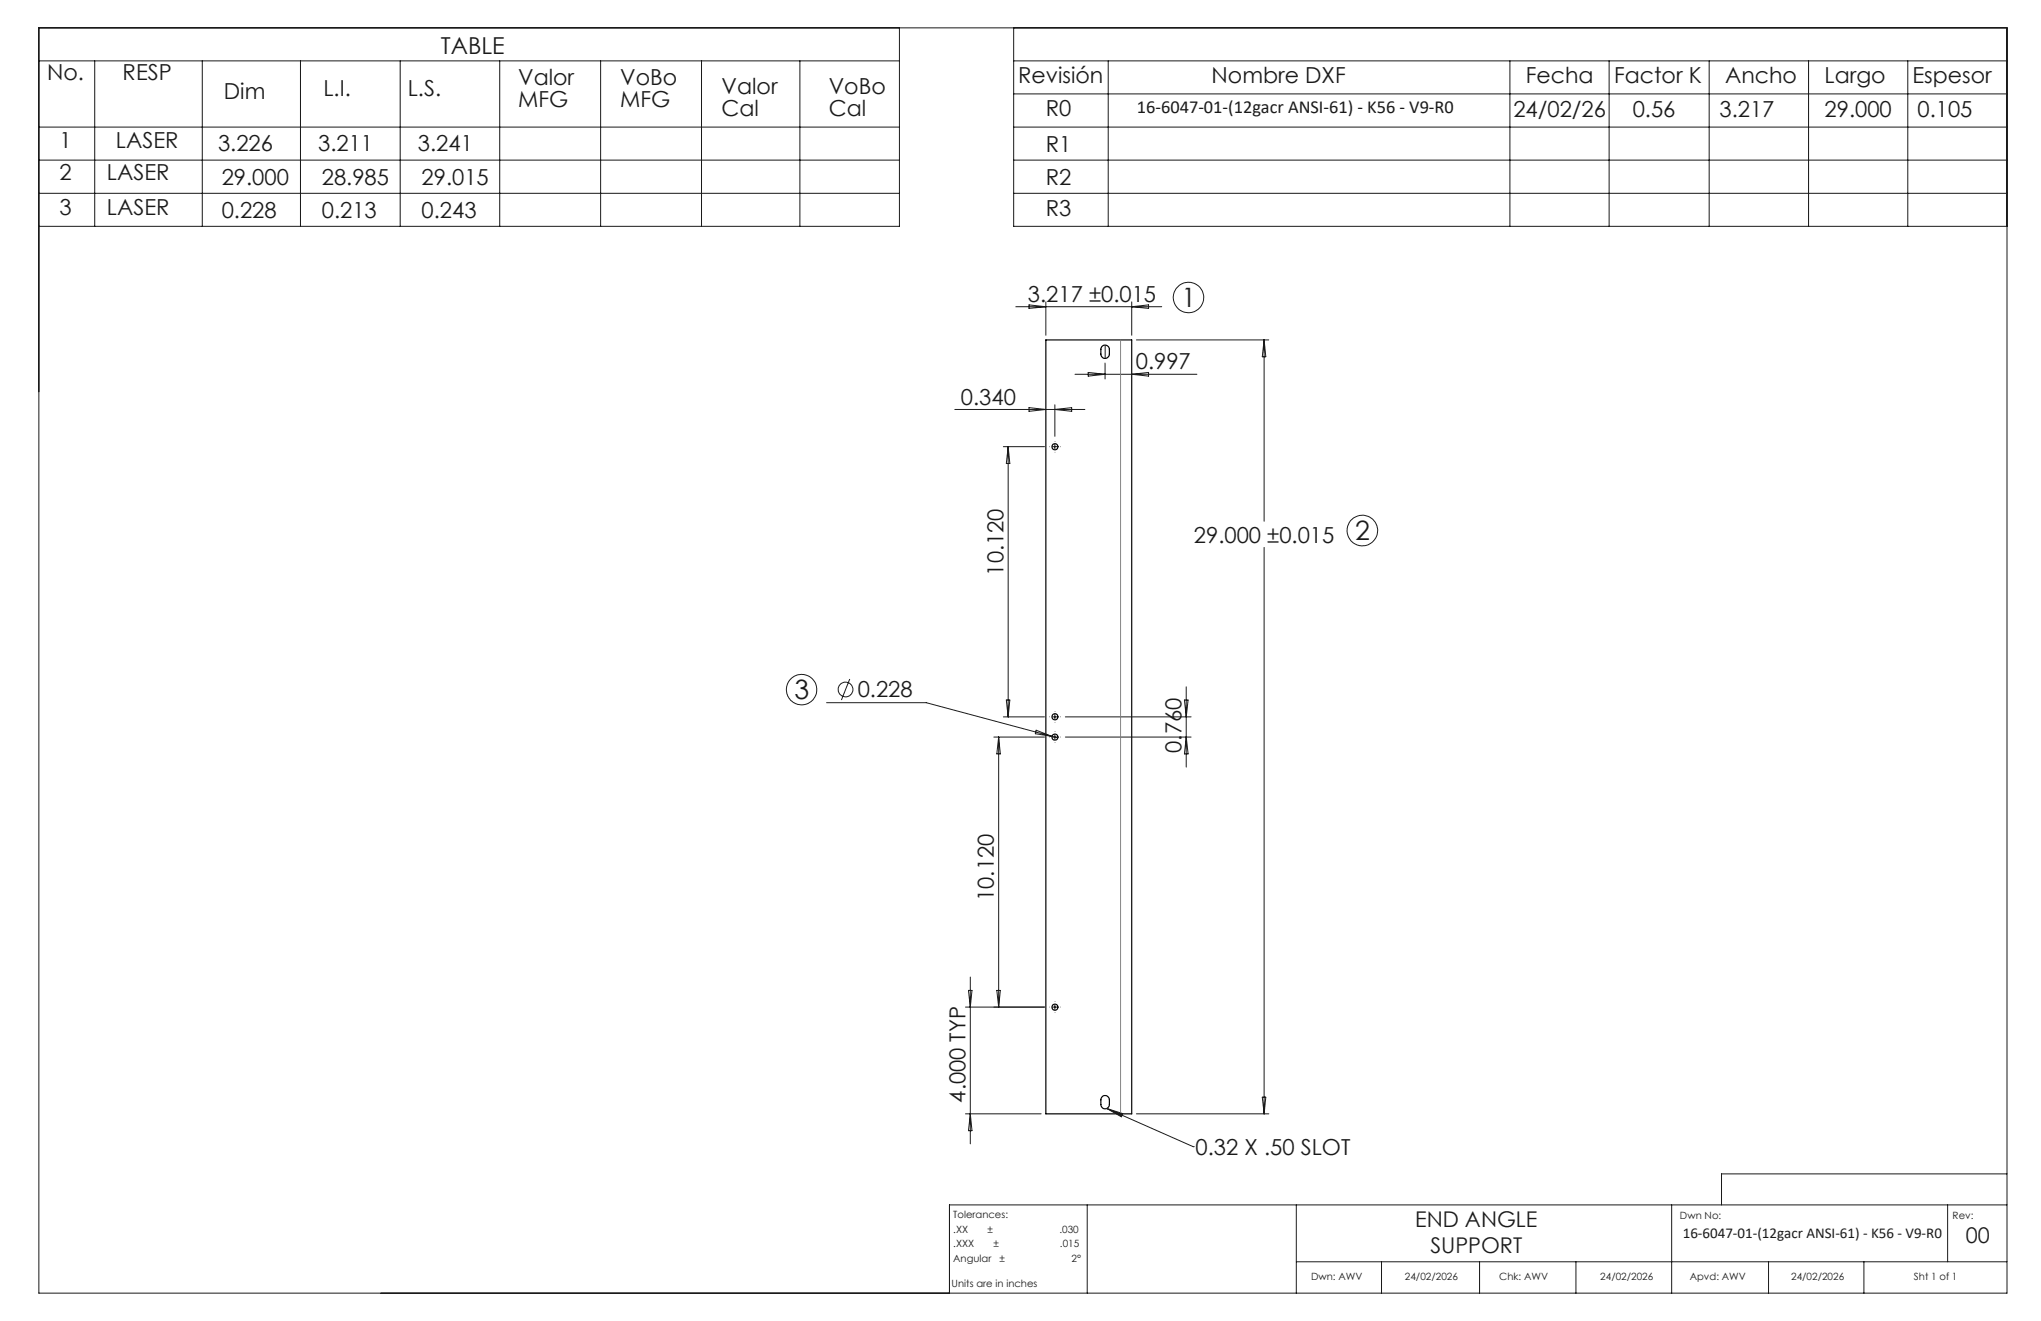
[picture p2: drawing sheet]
<svg xmlns="http://www.w3.org/2000/svg" width="432mm" height="279mm" viewBox="0 0 432 279" stroke-linecap="round" stroke-linejoin="round" font-family="sans-serif">
<g fill="none" stroke="#000" stroke-width=".25">
<path d="M221.3 71.9h18.1v163.7h-18.1zM233.1 73.3a.9 .9 0 0 1 1-.3 .9 .9 0 0 1 .6 .9v1a.9 .9 0 0 1-.9 .9 .9 .9 0 0 1-.9-.9v-1zM233.3 231.9a.9 .9 0 0 1 .9-.1 .9 .9 0 0 1 .5 .8v1a.9 .9 0 0 1-.9 .9 .9 .9 0 0 1-.9-.9v-1.3z"/>
<circle cx="223.2" cy="94.5" r=".65"/>
<circle cx="223.2" cy="151.6" r=".65"/>
<circle cx="223.2" cy="155.9" r=".65"/>
<circle cx="223.2" cy="213" r=".65"/>
</g>
<g fill="none" stroke="#191924" stroke-width=".21">
<path d="M8.2 5.9h416.4v267.6h-416.4zM8.2 12.9h182.1M20 12.9v35M42.8 12.9v35M63.6 12.9v35M84.7 12.9v35M105.7 12.9v35M127.1 12.9v35M148.4 12.9v35M169.2 12.9v35M190.3 5.9v42h-182.1M214.5 12.9h210.1"/>
<path d="M214.5 5.9v42h210.1M214.5 19.9h210.1M234.5 12.9v35M319.4 12.9v35M340.4 12.9v35M361.6 12.9v35M382.6 12.9v35M403.6 12.9v35M8.2 26.9h182.1M8.2 33.9h182.1M214.5 26.9h210.1M214.5 33.9h210.1"/>
<path d="M8.2 40.9h182.1M214.5 40.9h210.1M214.9 64.9h30.9M217.7 64.5l3.6 .4-3.6 .3zM221.3 63.9v7M227.4 79.2h25.8M230.2 78.8l3.6 .4-3.6 .4zM233.8 76.8v3.4M239.4 63.9v7M239.4 64.9l3.6-.4v.7zM239.4 79.2l3.6-.4v.8zM240.4 71.9h28"/>
<path d="M267.4 71.9v38.3M267.4 71.9l.4 3.6h-.7zM202 86.6h27.5M212.3 94.5h8.7M213.3 94.5v57.1M213.3 94.5l.3 3.5h-.7zM217.7 86.2l3.6 .4-3.6 .4zM222.6 94.5h1.1M223.2 85.6v6.7M223.2 93.9v1.1M223.2 86.6l3.5-.4v.8zM267.4 115.8v119.8"/>
<path d="M174.9 148.6h21.1l26.6 7.2M179.8 143.6l-1.8 4.5M210.3 155.9h10.7M211.3 155.9l.3 3.6h-.7zM211.3 155.9v57.1M212.3 151.6h8.7M212.9 148.1h.7l-.3 3.5zM219.2 154.4l3.4 1.4-3.6-.6zM222.6 155.8l1.2 .3M222.6 155.9h1.1M222.6 151.6h1.1M223.2 151.1v1.1"/>
<path d="M223.2 155.3v1.2M225.4 155.9h26.6M225.4 151.6h26.6M250.6 148.1h.8l-.4 3.5zM251 145.3v16.9M251 155.9l.4 3.6h-.8zM204.3 213h16.7M204.9 209.5h.7l-.3 3.5zM205.3 206.7v35.2M210.9 209.5h.7l-.3 3.5zM222.6 213h1.1M223.2 212.5v1.1"/>
<path d="M204.3 235.6h16M205.3 235.6l.3 3.5h-.7zM234.2 234.5l3.4 1-.4 .7zM234.2 234.5l18.2 8M240.4 235.6h28M267.1 232.1h.7l-.4 3.5zM230 254.8v18.7M252.4 242.5h.1M274.2 254.8v18.7M353.7 254.8v18.7M412 254.8v12.1M424.6 254.8h-223.7v18.7"/>
<path d="M424.6 248.3h-60.4v6.5M274.2 266.9h150.4M292.3 266.9v6.6M313 266.9v6.6M333.4 266.9v6.6M374.2 266.9v6.6M394.3 266.9v6.6"/>
<circle cx="251.4" cy="62.9" r="3.2"/>
<circle cx="288.2" cy="112.2" r="3.2"/>
<circle cx="169.6" cy="145.8" r="3.2"/>
<circle cx="178.9" cy="145.8" r="1.55"/>
</g>
<g fill="none" stroke="#191924" stroke-width=".21" stroke-dasharray="15.2 1.3 1.3 1.3" stroke-linecap="butt">
<path d="M233.8 73v2.8M222.1 94.5h-.1M223.2 93.4v-.1M223.2 95.6v.1M224.3 94.5h.1M222.1 155.9h-.1M222.1 151.6h-.1M223.2 154.8v-.1M223.2 157v.1M223.2 150.5v-.1M223.2 152.7v.1M224.3 155.9h.1"/>
<path d="M224.3 151.6h.1M222.1 213h-.1M223.2 211.9v-.1M223.2 214.1v.1M224.3 213h.1"/>
</g>
<path d="M237.1 71.9v163.7" fill="none" stroke="#808080" stroke-width=".21"/>
<path d="M234.2 234.5l3.4 1-.4 .7z" fill="#191924"/>
<g font-size="5.6" fill="#191924">
<text x="249.9" y="64.9">1</text>
<text x="286.7" y="114.2">2</text>
<text x="168.1" y="147.8">3</text>
</g>
<text font-size="4.9" fill="#191924" x="93.3" y="11.4">TABLE</text>
<g font-size="4.7" fill="#191924">
<text x="10" y="17">No.</text>
<text x="26" y="17">RESP</text>
<text x="215.4" y="17.6">Revisión</text>
<text x="256.3" y="17.6">Nombre DXF</text>
<text x="322.8" y="17.5">Fecha</text>
<text x="341.5" y="17.5">Factor K</text>
<text x="365" y="17.5">Ancho</text>
<text x="386" y="17.5">Largo</text>
<text x="404.6" y="17.5">Espesor</text>
<text x="47.4" y="20.9">Dim</text>
<text x="68.4" y="20.4">L.I.</text>
<text x="86.3" y="20.4">L.S.</text>
<text x="109.6" y="18.1">Valor</text>
<text x="109.6" y="22.6">MFG</text>
<text x="131.2" y="18.1">VoBo</text>
<text x="131.2" y="22.6">MFG</text>
<text x="152.7" y="20">Valor</text>
<text x="175.3" y="20">VoBo</text>
<text x="152.7" y="24.5">Cal</text>
<text x="175.3" y="24.5">Cal</text>
<text x="221.3" y="24.6">R0</text>
<text x="320.2" y="24.7">24/02/26</text>
<text x="345.4" y="24.7">0.56</text>
<text x="363.8" y="24.7">3.217</text>
<text x="386" y="24.7">29.000</text>
<text x="405.7" y="24.7">0.105</text>
<text x="12.6" y="31.3">1</text>
<text x="24.5" y="31.3">LASER</text>
<text x="46.1" y="32">3.226</text>
<text x="67.3" y="32">3.211</text>
<text x="88.4" y="32">3.241</text>
<text x="221.3" y="32.1">R1</text>
<text x="12.6" y="38">2</text>
<text x="22.6" y="38">LASER</text>
<text x="46.9" y="39.2">29.000</text>
<text x="68.1" y="39.2">28.985</text>
<text x="89.2" y="39.2">29.015</text>
<text x="221.3" y="39.1">R2</text>
<text x="12.6" y="45.4">3</text>
<text x="22.6" y="45.4">LASER</text>
<text x="46.9" y="46.1">0.228</text>
<text x="68.1" y="46.1">0.213</text>
<text x="89.2" y="46.1">0.243</text>
<text x="221.3" y="45.8">R3</text>
<text x="217.5" y="63.8">3.217 ±0.015</text>
<text x="240.3" y="78.1">0.997</text>
<text x="203.3" y="85.6">0.340</text>
<text x="252.6" y="114.8">29.000 ±0.015</text>
<text x="212.3" y="121.8" transform="rotate(-90 212.3 121.8)">10.120</text>
<text x="181.5" y="147.5">0.228</text>
<text x="250" y="159.2" transform="rotate(-90 250 159.2)">0.760</text>
<text x="210.3" y="190.6" transform="rotate(-90 210.3 190.6)">10.120</text>
<text x="204.3" y="233.2" transform="rotate(-90 204.3 233.2)">4.000 TYP</text>
<text x="253" y="244.3">0.32 X .50 SLOT</text>
</g>
<g font-size="4.6" fill="#191924">
<text x="299.4" y="259.5">END ANGLE</text>
<text x="415.9" y="263">00</text>
<text x="302.6" y="265.1">SUPPORT</text>
</g>
<text font-size="3.9" fill="#191924" x="240.5" y="24">16-6047-01-(12gacr ANSI-61) - K56 - V9-R0</text>
<text font-size="3.2" fill="#191924" x="356" y="261.8">16-6047-01-(12gacr ANSI-61) - K56 - V9-R0</text>
<g font-size="2.1" fill="#191924">
<text x="201.7" y="257.6">Tolerances:</text>
<text x="355.4" y="257.8">Dwn No:</text>
<text x="413.1" y="257.8">Rev:</text>
<text x="201.7" y="260.7">.XX</text>
<text x="201.7" y="263.9">.XXX</text>
<text x="208.9" y="260.7">±</text>
<text x="210.2" y="263.9">±</text>
<text x="224.1" y="260.7">.030</text>
<text x="224.3" y="263.9">.015</text>
<text x="201.7" y="267">Angular</text>
<text x="211.5" y="267">±</text>
<text x="226.7" y="267">2°</text>
<text x="201.3" y="272.3">Units are in inches</text>
<text x="277.4" y="270.7">Dwn: AWV</text>
<text x="297.2" y="270.7">24/02/2026</text>
<text x="317.2" y="270.7">Chk: AWV</text>
<text x="338.6" y="270.7">24/02/2026</text>
<text x="357.5" y="270.7">Apvd: AWV</text>
<text x="378.9" y="270.7">24/02/2026</text>
<text x="404.9" y="270.7">Sht 1 of 1</text>
</g>
</svg>
